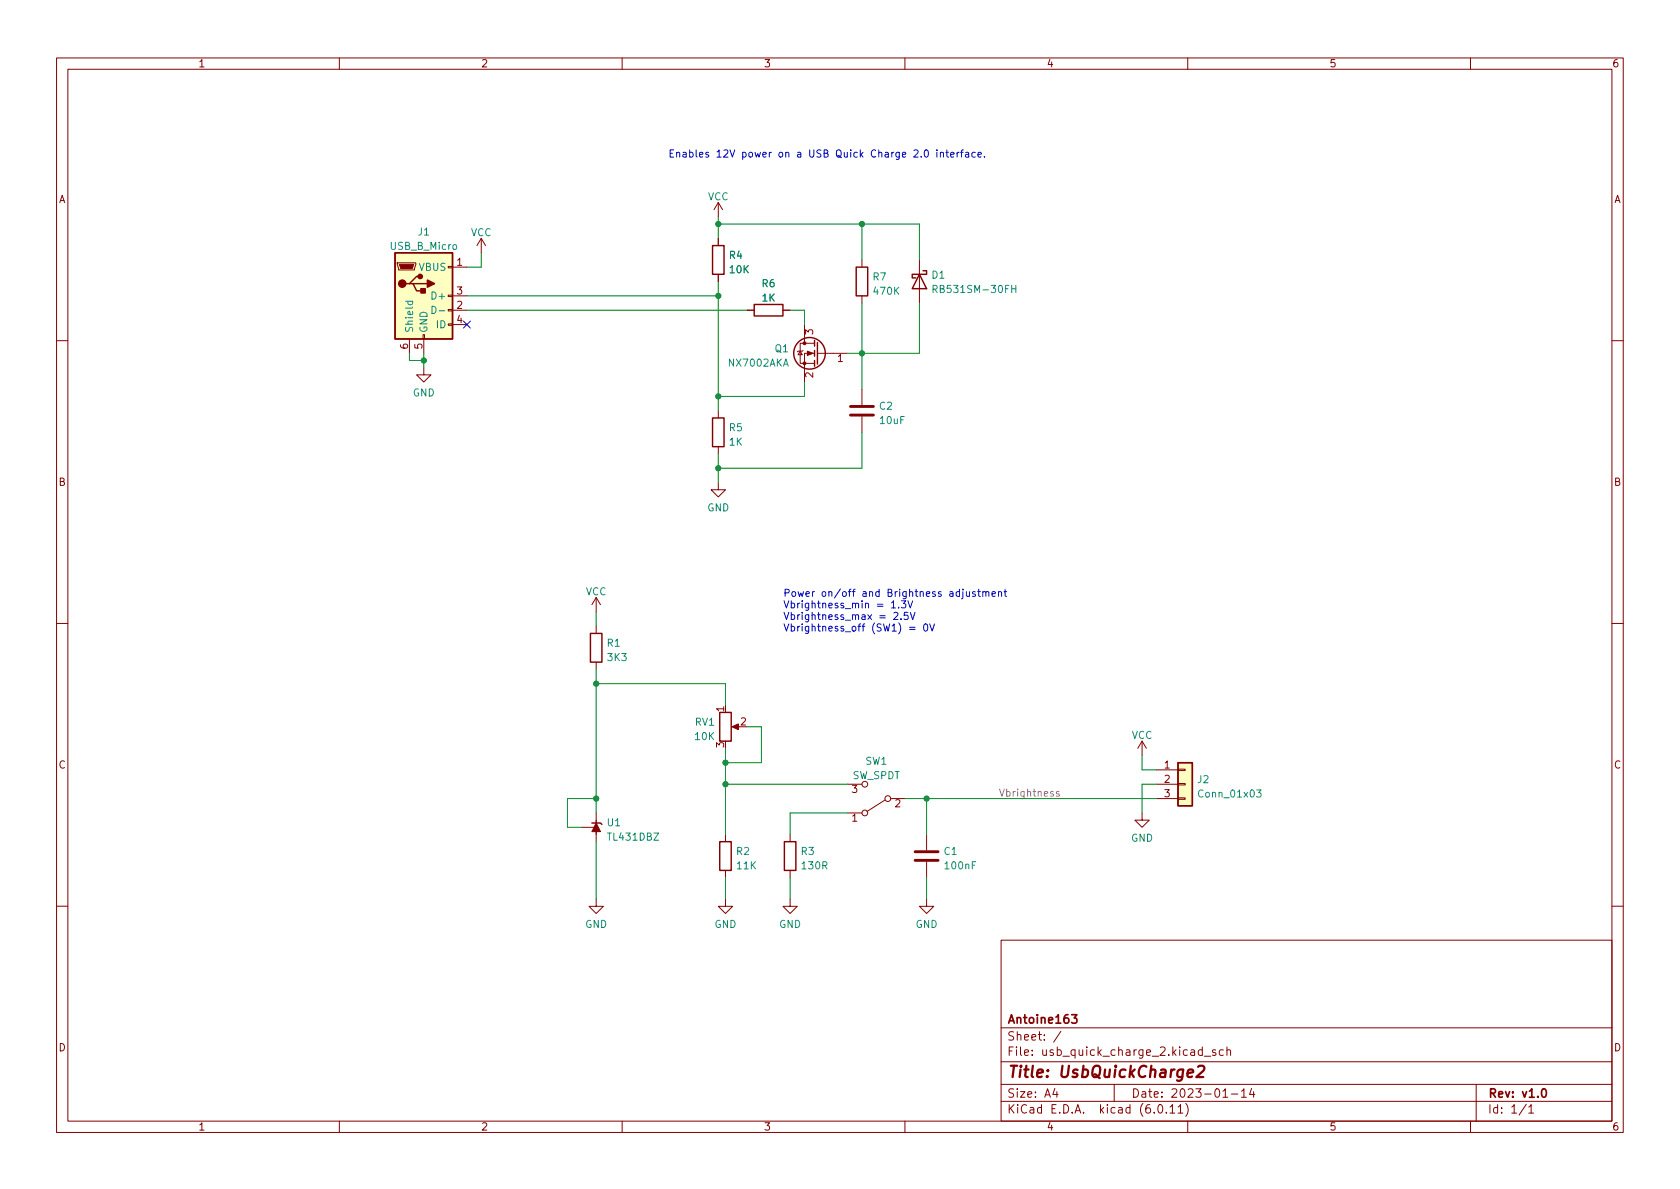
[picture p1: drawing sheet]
<svg xmlns="http://www.w3.org/2000/svg" width="297mm" height="210mm" viewBox="0 0 297 210" stroke-linecap="round" stroke-linejoin="round" font-family="sans-serif">
<g fill="none" stroke="#840000" stroke-width=".18">
<path d="M10 10.2h277v190.1h-277zM12 12.2h273v186.1h-273zM60 10.2v2M110 10.2v2M160 10.2v2M210 10.2v2M260 10.2v2M127 35.8l-.8 1.3M127 35.8v2.5M127 35.8l.8 1.3M70.2 46.5h3.3v.2l-.2 1h-2.8zM72.4 59.9v2.6"/>
<path d="M74.8 59.2h.3v.7h-.3zM74.9 59.9v2.6M79.2 57.3h.8v.2h-.8zM79.2 54.7h.8v.3h-.8zM79.2 52.2h.8v.2h-.8zM79.2 47.1h.8v.3h-.8zM80 47.2h2.5M80 54.9h2.5M80 52.3h2.5M80 57.4h2.5M85.1 42.2l-.8 1.2M85.1 42.2v2.5"/>
<path d="M85.1 42.2l.8 1.2M127 42.2v1.2M127 48.5v1.3M132.1 54.9h1.2M138.4 54.9h1.3M142.2 57.4v3.3M142.4 59.1v-.8l.5 .4 .1-.3h.6l.1 .1-.1 .6M152.4 46v1.2M152.4 52.3v1.3M162.6 46v7.6M10 60.2h2M74.9 65v1.3h1.3l-1.3 1.3-1.2-1.3h1.2"/>
<path d="M127 72.6v1.3M127 79v1.3M141.5 62.1l.4 .6h-.8zM142 62l-.1 .1h-.8l-.1 .1M143.7 65.9v.8l-.9-.8-.4 .3 .2 .5M144 62.5h-1.8v5.1M144 60.7h-2.5v3.6h2.5M144.5 62.5h5.4M148.2 63l.4-.3v1.2M152.4 68.8v2.8M152.4 73.7v2.7M285 60.2h2"/>
<path d="M127 85.3v1.3h1.3l-1.3 1.3-1.3-1.3h1.3M10 110.2h2M105.4 105.7v2.5M105.4 110.7v1.3M105.4 117.1v1.3M105.4 105.7l-.8 1.2M105.4 105.7l.8 1.2M285 110.2h2M128.3 124.7v1.3M129.8 128.5h1M149.9 138.7h2.5M150.7 138.9h.8l-.4 .5 .3 .1v.5l-.1 .1-.6-.1"/>
<path d="M201.9 131.1l-.7 1.2M201.9 131.1v2.5M201.9 131.1l.8 1.2M204.5 136.1h3.8M204.5 138.7h3.8M208.3 138.6h1.2v.2h-1.2zM208.3 136h1.2v.3h-1.2zM102.9 146.3h2.5M105.4 159v1.3h1.3l-1.3 1.2-1.3-1.2h1.3M105.4 145v2.6M105.4 143.8v5M128.3 159v1.3h1.2l-1.2 1.2-1.3-1.2h1.3"/>
<path d="M128.3 147.6v1.2M128.3 153.9v1.3M139.7 159v1.3h1.3l-1.3 1.2-1.3-1.2h1.3M139.7 147.6v1.2M139.7 153.9v1.3M149.9 143.8h2.5M150.8 144.3l.3-.3v1.2M156.5 141.5l-3.2 2M157.5 141.2h2.5M158.4 141.5l.5-.1 .2 .4-.8 .9h.8M163.8 159v1.3h1.3l-1.3 1.2-1.2-1.2h1.2M163.8 147.6v2.8"/>
<path d="M163.8 152.4v2.8M201.9 143.8v1.2h1.3l-1.3 1.3-1.2-1.3h1.2M204.5 141.2h3.8M208.3 141.1h1.2v.2h-1.2zM10 160.2h2M177 166.3h108v32h-108zM285 160.2h2M60 198.3v2M110 198.3v2M160 198.3v2M177 194.8h108M177 191.8h108"/>
<path d="M177 187.8h108M177 181.8h108M182.5 186.5v.1M182.5 185.7v.1M184.6 183.8v.1M184.6 183v.1M187.6 182.4l-1.3 1.9M197 191.8v3M209.6 195.1a1.72 1.72 0 0 1 0 2.3M210 198.3v2M214.9 185.7l-.3-.1-.2 .2v.3l.5 .1v.4h-.5M216.3 185.7l-.4-.1-.3 .3v.4l.1 .3h.6"/>
<path d="M216.9 185.8l.2-.2 .4 .1 .1 .9M216.9 185.1v1.5M217.7 193.5h1.2M219.5 193l.4-.5v1.5M219.5 194h.9M221.3 192.5l-.4 1h1M221.6 193v1M260 198.3v2M261 191.8v6.5M270.3 195.8l.4-.5v1.5M270.3 196.8h.9"/>
<circle cx="152.9" cy="138.7" r=".51"/>
<circle cx="152.9" cy="143.8" r=".51"/>
<circle cx="157" cy="141.2" r=".51"/>
</g>
<path d="M211.8 188.7l.3-.2h.5a.45 .45 0 0 1 .3 .5l-.1 .3-1.3 1.2h1.3" fill="none" stroke="#840000" stroke-width=".4"/>
<path d="M189.5 179.4h.9l-.5 .6 .4 .1v.7l-.2 .1h-.4l-.2-.1" fill="none" stroke="#840000" stroke-width=".3"/>
<path d="M150.4 73.4h4M150.4 71.9h4M161.8 152.1h4.1M161.8 150.6h4.1" fill="none" stroke="#840000" stroke-width=".51"/>
<g fill="none" stroke="#840000" stroke-width=".25">
<path d="M69.8 44.7h10.2v15.2h-10.2zM72.4 50.2h.6l.7 1.2h1.2M73 50.2h2.6M74.3 48.9h-.6l-1.3 1.3h-.6M126 43.4h2v5.1h-2zM133.3 53.8h5.1v2.1h-5.1zM151.4 47.2h2v5.1h-2zM162.6 48.5l1.2 2.5h-2.5zM163.2 47.9h.6v.6h-2.5v.6h.6M126 73.9h2v5.1h-2zM144 60.2v1M144 62v1"/>
<path d="M144 63.7v1.1M144.5 60.6v3.8M104.4 112h2v5.1h-2zM127.3 126h2v5.1h-2zM208.3 134.9h2.5v7.6h-2.5zM104.6 145.5h1.6l.2 .3M127.3 148.8h2v5.1h-2zM138.7 148.8h2v5.1h-2z"/>
<circle cx="143.1" cy="62.5" r="2.79"/>
</g>
<g fill="none" stroke="#008484" stroke-width=".18">
<path d="M71.7 53.3h1.3M72.2 53.3l-.1 .3 .3 .3 .5-.1v-.5M76.4 54.2a.64 .64 0 0 1 .7 .6 .64 .64 0 0 1-.7 .6zM77.6 54.9h1M80.2 43.3h.3l.2 .2v.4l-.2 .2-.3-.1-.1-.1zM177.8 51.1h.4M178.4 50.5h-.6v1.2M178.9 51.1h.7M178.9 50.5v1.2M179.6 50.5v1.2M138.5 64.8l.4-1.3 .5 1.3M138.6 64.4h.7"/>
<path d="M222.2 139.7h.8l-.5 .5 .4 .1v.5l-.2 .2-.5-.2M115.6 147.3h.9l-.9 1.3h.9M172.5 152.4h-.6v1.3"/>
</g>
<g fill="#840000" stroke="#840000" stroke-width=".18">
<path d="M142.7 62.1l1.1 .4-1.1 .4z"/>
<path d="M105.4 145.5l.8 1.6h-1.6z"/>
<path d="M129.4 128.5l1.2-.5v1z"/>
<path d="M70.6 46.7h2.6l-.3 .8h-2z"/>
<circle cx="142.2" cy="64.3" r=".25"/>
<circle cx="142.2" cy="60.7" r=".25"/>
</g>
<g fill="#ffffc2" stroke="#ffffc2" stroke-width=".18">
<path d="M208.3 134.9h2.5v7.6h-2.5z"/>
<path d="M69.8 44.7h10.2v15.2h-10.2z"/>
</g>
<g fill="#840000" stroke="#840000" stroke-width=".25">
<path d="M75.6 49.5l1.2 .7-1.2 .6z"/>
<path d="M74.4 51h.8v.8h-.8z"/>
<circle cx="71.1" cy="50.2" r=".63"/>
<circle cx="74.3" cy="48.9" r=".38"/>
</g>
<path d="M187.3 140h-.4l-.1 .1v.2l.5 .1v.3h-.5" fill="none" stroke="#7d7d7d" stroke-width=".18"/>
<g fill="none" stroke="#0000c2" stroke-width=".18">
<path d="M125.3 27l-.3-.1-.2 .2v.2l.5 .1v.3h-.5M148.1 26.6l.1-.1a.43 .43 0 0 1 .5 .4v.5a.42 .42 0 0 1-.4 .4 .42 .42 0 0 1-.4-.4v-.5zM154.8 26.6a.6 .6 0 0 0-.8 .5 .6 .6 0 0 0 .6 .7l.2-.1M161.6 26.6l.5-.1 .2 .4-.8 .9h.8M165.7 26.5v.1M165.7 26.9v.9M150 104.6h.5M150.5 104.2l-.3 .2v1.1M150.7 104.6h.5M150.8 110.8h.3l.2 .2v.4l-.2 .2-.3-.1-.1-.1zM151.2 104.2l-.3 .2v1.1M151.7 110.8h.5"/>
<path d="M152.2 110.3l-.3 .2v1.1M152.4 106.2v.2M152.4 108.8h.5l.1 .8M152.4 106.7v.8M152.4 110.8h.5M152.9 110.3l-.3 .2v1.1M153 109l-.5 .1-.1 .2 .1 .3 .5-.1M153 106.8l.2-.1h.3l.1 .8M153 106.7v.8M153.4 108.7l.7 .9M154.1 108.7l-.7 .9M166.4 104.7l-.3-.1-.2 .2 .1 .2 .4 .1v.3h-.5"/>
<path d="M177.5 104.6h.5M177.7 104.2v1.1l.3 .2"/>
</g>
<g fill="none" stroke="#008400" stroke-width=".18">
<path d="M127 38.3v3.9M127 39.6h35.6v6.4M152.4 39.6v6.4M82.5 54.9h49.6M82.5 52.3h44.5M85.1 44.7v2.5h-2.6M127 49.8v22.8M139.7 54.9h2.5v2.5M152.4 53.6v15.2M162.6 53.6v8.9h-12.7M72.4 62.5v1.2h2.5M74.9 62.5v2.5"/>
<path d="M142.2 67.6v2.5h-15.2M152.4 76.4v6.4h-25.4M127 80.3v5M105.4 108.2v2.5M105.4 118.4v25.4M105.4 120.9h22.9v3.8M128.3 132.3v15.3M128.3 138.7h21.6M132.1 128.5h2.5v6.4h-6.3M201.9 133.6v2.5h2.6M204.5 138.7h-2.6v5.1M105.4 141.2h-5.1v5.1h2.6"/>
<path d="M105.4 148.8v10.2M128.3 155.2v3.8M139.7 155.2v3.8M149.9 143.8h-10.2v3.8M160 141.2h44.5M163.8 141.2v6.4M163.8 155.2v3.8"/>
</g>
<path d="M81.9 56.8l1.3 1.2M83.2 56.8l-1.3 1.2" fill="none" stroke="#000084" stroke-width=".18"/>
<g fill="#008400" stroke="#008400" stroke-width=".18">
<circle cx="127" cy="70.1" r=".46"/>
<circle cx="127" cy="52.3" r=".46"/>
<circle cx="74.9" cy="63.7" r=".46"/>
<circle cx="152.4" cy="62.5" r=".46"/>
<circle cx="152.4" cy="39.6" r=".46"/>
<circle cx="127" cy="39.6" r=".46"/>
<circle cx="127" cy="82.8" r=".46"/>
<circle cx="105.4" cy="120.9" r=".46"/>
<circle cx="105.4" cy="141.2" r=".46"/>
<circle cx="128.3" cy="134.9" r=".46"/>
<circle cx="128.3" cy="138.7" r=".46"/>
<circle cx="163.8" cy="141.2" r=".46"/>
</g>
<g font-size="2.8" fill="#840000">
<text x="178" y="191.2">Title:</text>
<text x="187.3" y="191.2">UsbQuickCharge2</text>
</g>
<g font-size="2.1" fill="#840000">
<text x="178" y="184.5">Sheet:</text>
<text x="178" y="181.5">Antoine163</text>
<text x="178" y="187.2">File:</text>
<text x="184.4" y="187.2">usb_quick_charge_2.kicad_sch</text>
<text x="178" y="197.4">KiCad</text>
<text x="178" y="194.6">Size:</text>
<text x="184.7" y="194.6">A4</text>
<text x="185.7" y="197.4">E.D.A.</text>
<text x="194.6" y="197.4">kicad</text>
<text x="200" y="194.6">Date:</text>
<text x="201.8" y="197.4">(6.0.11)</text>
<text x="207" y="194.6">2023-01-14</text>
<text x="263" y="194.6">Rev:</text>
<text x="263" y="197.4">Id:</text>
<text x="267.1" y="197.4">1/1</text>
<text x="269.1" y="194.6">v1.0</text>
</g>
<g font-size="1.8" fill="#840000">
<text x="35" y="12.3">1</text>
<text x="85" y="12.3">2</text>
<text x="135" y="12.3">3</text>
<text x="185" y="12.3">4</text>
<text x="235" y="12.3">5</text>
<text x="285" y="12.3">6</text>
<text x="10.4" y="36.3">A</text>
<text x="285.4" y="36.3">A</text>
<text x="80.6" y="47">1</text>
<text x="80.6" y="52.1">3</text>
<text x="80.6" y="54.6">2</text>
<text x="80.6" y="57.1">4</text>
<text x="72.1" y="61.9" transform="rotate(-90 72.1 61.9)">6</text>
<text x="74.7" y="61.9" transform="rotate(-90 74.7 61.9)">5</text>
<text x="147.9" y="64.8">1</text>
<text x="10.3" y="86.3">B</text>
<text x="285.3" y="86.3">B</text>
<text x="128" y="126" transform="rotate(-90 128 126)">1</text>
<text x="130.8" y="128.3">2</text>
<text x="10.3" y="136.3">C</text>
<text x="128" y="132.4" transform="rotate(-90 128 132.4)">3</text>
<text x="205.7" y="135.9">1</text>
<text x="285.3" y="136.3">C</text>
<text x="205.7" y="138.4">2</text>
<text x="205.7" y="141">3</text>
<text x="150.4" y="146.1">1</text>
<text x="10.3" y="186.3">D</text>
<text x="285.3" y="186.3">D</text>
<text x="35" y="200.3">1</text>
<text x="85" y="200.3">2</text>
<text x="135" y="200.3">3</text>
<text x="185" y="200.3">4</text>
<text x="235" y="200.3">5</text>
<text x="285" y="200.3">6</text>
</g>
<g font-size="1.8" fill="#0000c2">
<text x="118.1" y="27.8">Enables</text>
<text x="126.6" y="27.8">12V</text>
<text x="131.2" y="27.8">power</text>
<text x="137.9" y="27.8">on</text>
<text x="141.3" y="27.8">a</text>
<text x="143.5" y="27.8">USB</text>
<text x="148.5" y="27.8">Quick</text>
<text x="154.8" y="27.8">Charge</text>
<text x="162.5" y="27.8">2.0</text>
<text x="166.7" y="27.8">interface.</text>
<text x="138.4" y="105.5">Power</text>
<text x="138.4" y="107.6">Vbrightness_min</text>
<text x="145.2" y="105.5">on/off</text>
<text x="152.5" y="105.5">and</text>
<text x="154.9" y="107.6">=</text>
<text x="157.1" y="105.5">Brightness</text>
<text x="157.6" y="107.6">1.3V</text>
<text x="168.2" y="105.5">adjustment</text>
<text x="138.4" y="109.6">Vbrightness_max</text>
<text x="138.4" y="111.7">Vbrightness_off</text>
<text x="154.1" y="111.7">(SW1)</text>
<text x="155.3" y="109.6">=</text>
<text x="158" y="109.6">2.5V</text>
<text x="160.7" y="111.7">=</text>
<text x="163.4" y="111.7">0V</text>
</g>
<g font-size="1.8" fill="#008484">
<text x="125.1" y="35.8">VCC</text>
<text x="68.8" y="44.6">USB_B_Micro</text>
<text x="73.8" y="42">J1</text>
<text x="83.2" y="42.1">VCC</text>
<text x="128.8" y="46.2">R4</text>
<text x="73.9" y="48.3">VBUS</text>
<text x="76" y="53.3">D+</text>
<text x="128.8" y="48.7">10K</text>
<text x="134.6" y="51.2">R6</text>
<text x="134.6" y="53.7">1K</text>
<text x="154.2" y="50">R7</text>
<text x="154.2" y="52.5">470K</text>
<text x="164.6" y="49.6">D1</text>
<text x="164.6" y="52.2">RB531SM-30FH</text>
<text x="73.4" y="58.9" transform="rotate(-90 73.4 58.9)">Shield</text>
<text x="76" y="58.9" transform="rotate(-90 76 58.9)">GND</text>
<text x="77" y="58.4">ID</text>
<text x="128.6" y="65.2">NX7002AKA</text>
<text x="136.9" y="62.7">Q1</text>
<text x="72.9" y="70.5">GND</text>
<text x="128.8" y="76.6">R5</text>
<text x="155.3" y="72.8">C2</text>
<text x="155.3" y="75.4">10uF</text>
<text x="128.8" y="79.2">1K</text>
<text x="125" y="90.8">GND</text>
<text x="103.5" y="105.6">VCC</text>
<text x="107.2" y="114.7">R1</text>
<text x="107.2" y="117.3">3K3</text>
<text x="122.6" y="131.2">10K</text>
<text x="122.8" y="128.7">RV1</text>
<text x="200" y="131">VCC</text>
<text x="152.9" y="135.6">SW1</text>
<text x="150.7" y="138.2">SW_SPDT</text>
<text x="211.6" y="138.9">J2</text>
<text x="211.6" y="141.4">Conn_01x03</text>
<text x="107.2" y="146.5">U1</text>
<text x="107.2" y="149">TL431DBZ</text>
<text x="199.9" y="149.2">GND</text>
<text x="130.1" y="151.6">R2</text>
<text x="130.1" y="154.1">11K</text>
<text x="141.5" y="151.6">R3</text>
<text x="141.5" y="154.1">130R</text>
<text x="166.8" y="151.6">C1</text>
<text x="166.8" y="154.1">100nF</text>
<text x="103.4" y="164.5">GND</text>
<text x="126.3" y="164.5">GND</text>
<text x="137.7" y="164.5">GND</text>
<text x="161.8" y="164.5">GND</text>
</g>
<text font-size="1.8" fill="#7d7d7d" x="176.5" y="140.9">Vbrightness</text>
</svg>
